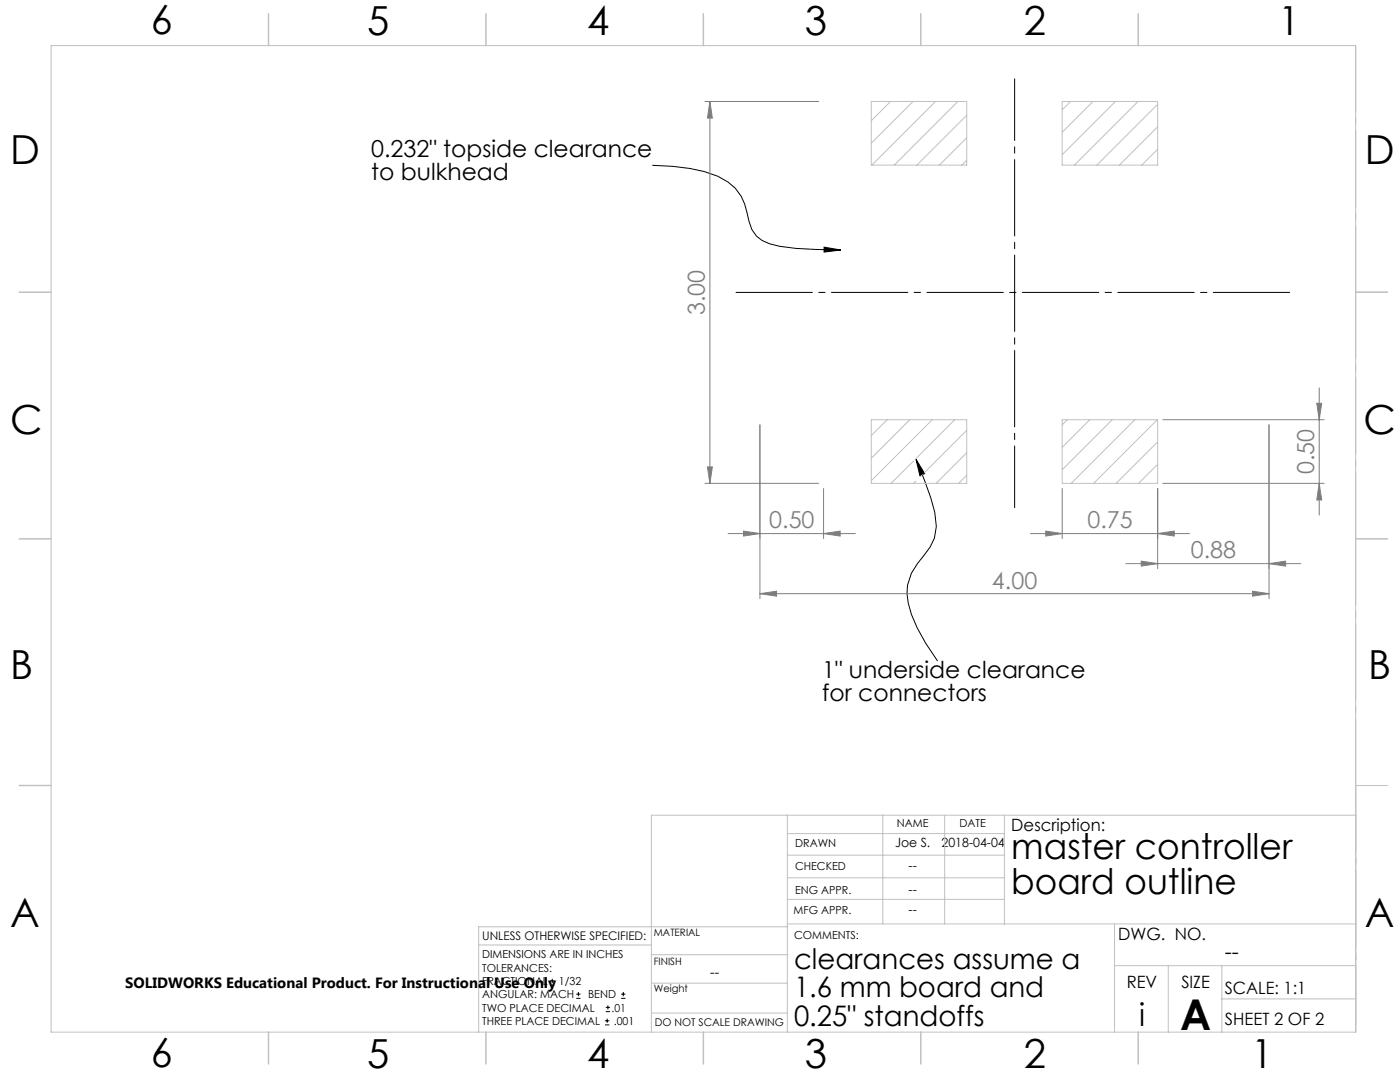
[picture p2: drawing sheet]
<svg xmlns="http://www.w3.org/2000/svg" width="279mm" height="216mm" viewBox="0 0 279 216" stroke-linecap="round" stroke-linejoin="round" font-family="sans-serif">
<g fill="none" stroke="#000" stroke-width=".2">
<path d="M130.2 33a35.6 35.6 0 0 1 13.1 2.2 9.3 9.3 0 0 1 5.7 7.1l.5 1.8a5.6 5.6 0 0 0 4.1 4.5l2 .5 3.2 .5 9 .3M164.5 49.3l3.3 .6-3.3 .4zM182.8 91.7l1.7 2.8-.9 .4zM182.8 91.7l2.9 7.6 .8 2.9a8.7 8.7 0 0 1-2.1 8.6l-1.3 1.7a8.9 8.9 0 0 0-1.8 7.8 31.8 31.8 0 0 0 5.8 11.6M109.8 196.6h.8M109.8 195.7h.8M110.2 195.3v.8M115 199.2h.9M115 198.4h.9M115.4 197.9v.9M124 199.2h.8M124 198.4h.8"/>
<path d="M124.4 197.9v.9M120.8 204.5h.8M120.8 203.7h.8M120.9 201.9h.8M120.9 201h.8M121.2 203.3v.8M121.3 200.6v.8"/>
</g>
<g fill="none" stroke="#808080" stroke-width=".2">
<path d="M140.7 20.2h22.7M141.7 20.2l.5 3.4h-1zM141.7 20.2v76.2M263.3 77.4v25.4M140.7 96.4h22.7M141.2 93.2h1l-.5 3.2zM151.7 84.8v34.7M164.4 97.5v10M212 97.5v10M231 97.5v16M232.1 83.7h32.2M232.1 96.4h32.2"/>
<path d="M253.3 84.8v34.7M262.8 80.5h1l-.5 3.2zM263.3 96.4l.5 3.4h-1zM145.3 106.5h25.4M148.4 106l3.3 .5-3.3 .5zM151.7 118.5l3.3-.5v1zM151.7 118.5h101.6M164.4 106.5l3.3-.5v1zM205.6 106.5h31.8M208.7 106l3.3 .5-3.3 .5zM224.7 112.5h34.9M227.8 112l3.2 .5-3.2 .5z"/>
<path d="M231 106.5l3.4-.5v1zM250 118l3.3 .5-3.3 .5zM253.3 112.5l3.3-.5v1z"/>
</g>
<path d="M145.9 58.3h112.4" fill="none" stroke="#000" stroke-width=".2" stroke-dasharray="15.2 1.3 1.3 1.3" stroke-dashoffset="-1"/>
<path d="M202.5 101.3v-85.6" fill="none" stroke="#000" stroke-width=".2" stroke-dasharray="15.2 1.3 1.3 1.3" stroke-dashoffset="2.9"/>
<path d="M270.6 9.1v49.2M270.6 58.3v49.2M270.6 107.5v49.2M270.6 156.7v49.2" fill="none" stroke="#c0c0c0" stroke-width=".2" stroke-dasharray="15.2 1.3 1.3 1.3" stroke-dashoffset="2.1"/>
<g fill="none" stroke="#c0c0c0" stroke-width=".2">
<path d="M10.2 9.1h260.3v196.9h-260.3zM173.9 20.2h19v12.7h-19zM177.7 20.2l-3.8 3.9M182.2 20.2l-8.3 8.4M186.7 20.2l-12.7 12.7M191.2 20.2l-12.7 12.7M192.9 23l-9.9 9.9M192.9 27.5l-5.4 5.4M192.9 32l-1 .9M212 20.2h19v12.7h-19zM213.6 20.2l-1.6 1.7M218.1 20.2l-6.1 6.2"/>
<path d="M222.6 20.2l-10.6 10.7M227.1 20.2l-12.7 12.7M231 20.8l-12.1 12.1M231 25.3l-7.6 7.6M231 29.8l-3.1 3.1M270.5 58.3h6.4M173.9 83.7h19v12.7h-19zM177.1 83.7l-3.2 3.2M181.6 83.7l-7.7 7.7M182.4 92l-4.6 4.4M182.8 96l-.4 .4M186.1 83.7l-12.2 12.2"/>
<path d="M190.5 83.7l-7.9 8M192.9 85.9l-9.2 9.2M192.9 90.3l-6.1 6.1M192.9 94.8l-1.6 1.6M212 83.7h19v12.7h-19zM213 83.7l-1 1.1M217.5 83.7l-5.5 5.6M222 83.7l-10 10M226.5 83.7l-12.7 12.7M231 83.7l-12.7 12.7M231 88.2l-8.3 8.2M231 92.6l-3.8 3.8"/>
<path d="M270.5 156.7h6.4M157.1 162.7v43.3M157.1 175.2h43.3M157.1 170.6h43.3M157.1 166.3h43.3M157.1 179.5h43.3M176.2 162.7v21.7M188.5 162.7v21.7M200.4 162.7v21.7M270.6 162.7h-140.6v43.3M95.5 188.6h34.5M130 196.2h27.1"/>
<path d="M130 190.5h27.3M157.1 184.4h113.4M157.2 184.9h-61.7v21.1M222.4 184.4v21.6M222.4 192.7h48.1M233.2 192.7v13.3M243.8 199.3h26.7M243.8 192.7v13.3M130 202.1h27.1"/>
</g>
<g fill="none" stroke="#c0c0c0" stroke-width=".3">
<path d="M53.6 2.8v6.3M97 2.8v6.3M140.4 2.8v6.3M183.8 2.8v6.3M227.2 2.8v6.3M3.8 58.3h6.4M270.5 58.3h6.4M3.8 107.5h6.4M270.5 107.5h6.4M3.8 156.7h6.4M53.6 206v6.3M97 206v6.3"/>
<path d="M140.4 206v6.3M183.8 206v6.3M227.2 206v6.3"/>
</g>
<path d="M182.8 91.7l1.7 2.8-.9 .4zM164.5 49.3l3.3 .6-3.3 .4z" fill="#000"/>
<g fill="#808080">
<path d="M227.8 112l3.2 .5-3.2 .5zM253.3 112.5l3.3-.5v1zM208.7 106l3.3 .5-3.3 .5zM231 106.5l3.4-.5v1z"/>
<path d="M262.8 80.5h1l-.5 3.2zM263.3 96.4l.5 3.4h-1z"/>
<path d="M148.4 106l3.3 .5-3.3 .5zM164.4 106.5l3.3-.5v1z"/>
<path d="M151.7 118.5l3.3-.5v1zM250 118l3.3 .5-3.3 .5z"/>
<path d="M141.2 93.2h1l-.5 3.2zM141.7 20.2l.5 3.4h-1z"/>
</g>
<text font-size="8.5" x="235.5" y="205.4">A</text>
<g font-size="8">
<text x="30.1" y="6.8">6</text>
<text x="73.3" y="6.9">5</text>
<text x="117.2" y="6.9">4</text>
<text x="160.6" y="6.9">3</text>
<text x="204.3" y="6.9">2</text>
<text x="255.1" y="6.9">1</text>
<text x="2.1" y="32.8">D</text>
<text x="272.4" y="32.8">D</text>
<text x="2.1" y="86.5">C</text>
<text x="272.1" y="86.5">C</text>
<text x="2.1" y="135.6">B</text>
<text x="273.1" y="135.6">B</text>
<text x="2.1" y="185">A</text>
<text x="272.4" y="185">A</text>
<text x="30.1" y="213">6</text>
<text x="73.3" y="213.1">5</text>
<text x="117.2" y="213.1">4</text>
<text x="160.6" y="213.1">3</text>
<text x="204.3" y="213.1">2</text>
<text x="249.7" y="213.1">1</text>
</g>
<g font-size="7.1">
<text x="201.8" y="171.3">master controller</text>
<text x="201.8" y="178.4">board outline</text>
</g>
<text font-size="6.3" x="227.3" y="204.6">i</text>
<g font-size="5.6">
<text x="158.5" y="193.4">clearances assume a</text>
<text x="158.5" y="199">1.6 mm board and</text>
<text x="158.5" y="204.6">0.25&quot; standoffs</text>
</g>
<g font-size="4.7">
<text x="74.1" y="31.4">0.232&quot; topside clearance</text>
<text x="74.1" y="35.9">to bulkhead</text>
<text x="164.1" y="135.4">1&quot; underside clearance</text>
<text x="164.1" y="139.9">for connectors</text>
</g>
<g font-size="4.7" fill="#808080">
<text x="140.7" y="62.9" transform="rotate(-90 140.7 62.9)">3.00</text>
<text x="262.3" y="94.6" transform="rotate(-90 262.3 94.6)">0.50</text>
<text x="153.5" y="105.4">0.50</text>
<text x="217" y="105.4">0.75</text>
<text x="237.7" y="111.4">0.88</text>
<text x="198" y="117.4">4.00</text>
</g>
<text font-size="4.2" x="244.4" y="191.4">--</text>
<g font-size="3.4">
<text x="201.8" y="165.9">Description:</text>
<text x="223.2" y="187.6">DWG. NO.</text>
<text x="224.9" y="197.2">REV</text>
<text x="235.8" y="197.2">SIZE</text>
<text x="244.4" y="198.4">SCALE: 1:1</text>
<text x="244.4" y="204.6">SHEET 2 OF 2</text>
</g>
<text font-size="3" x="25" y="197.2">SOLIDWORKS Educational Product. For Instructional Use Only</text>
<text font-size="2.8" x="141.7" y="194.9">--</text>
<g font-size="2.5">
<text x="178.7" y="169">Joe S.</text>
<text x="181.3" y="173.5">--</text>
<text x="187.9" y="169">2018-04-04</text>
<text x="181.3" y="178.3">--</text>
<text x="181.3" y="182.3">--</text>
</g>
<text font-size="2.4" x="96.2" y="187.5">UNLESS OTHERWISE SPECIFIED:</text>
<g font-size="2.2">
<text x="179" y="165.1">NAME</text>
<text x="191.5" y="165.1">DATE</text>
<text x="158.7" y="169">DRAWN</text>
<text x="158.7" y="173.5">CHECKED</text>
<text x="158.7" y="178.3">ENG APPR.</text>
<text x="158.4" y="182.4">MFG APPR.</text>
<text x="96.2" y="191.2">DIMENSIONS ARE IN INCHES</text>
<text x="158.5" y="187.4">COMMENTS:</text>
<text x="96.2" y="193.9">TOLERANCES:</text>
<text x="96.2" y="196.5">FRACTIONAL</text>
<text x="111.5" y="196.5">1/32</text>
<text x="96.2" y="201.8">TWO PLACE DECIMAL</text>
<text x="96.2" y="199.2">ANGULAR: MACH</text>
<text x="117.4" y="199.2">BEND</text>
<text x="122.1" y="201.8">.01</text>
<text x="96.2" y="204.5">THREE PLACE DECIMAL</text>
<text x="122.5" y="204.5">.001</text>
</g>
<text font-size="2.1" x="130.7" y="204.6">DO NOT SCALE DRAWING</text>
<g font-size="2">
<text x="130.5" y="186.8">MATERIAL</text>
<text x="130.5" y="192.5">FINISH</text>
<text x="130.5" y="198">Weight</text>
</g>
</svg>
